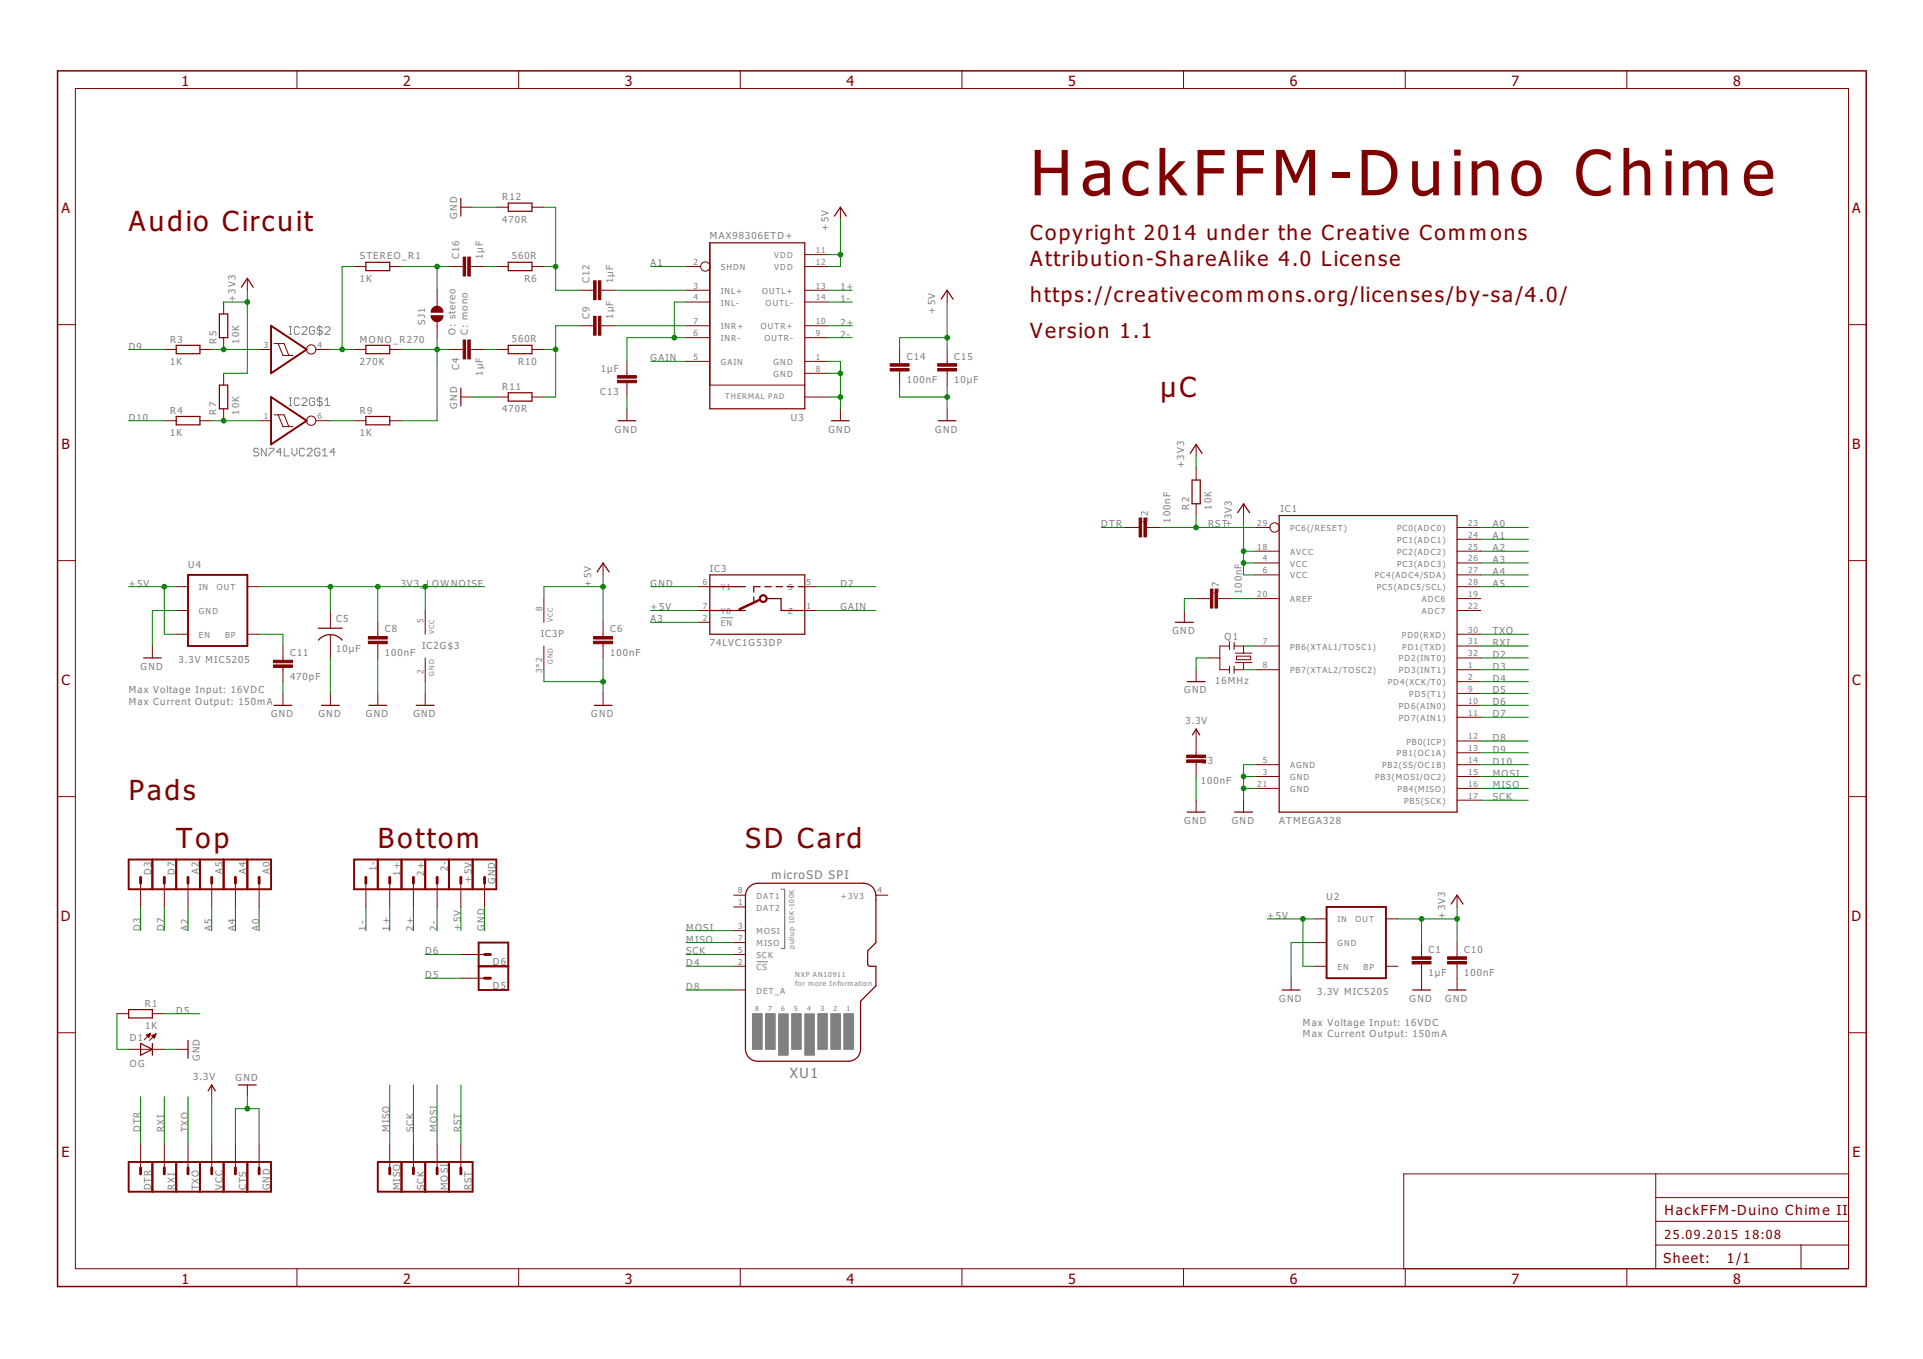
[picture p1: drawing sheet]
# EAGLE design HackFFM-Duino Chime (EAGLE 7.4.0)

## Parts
1+  M01M01_SMD_EDGE_SHORT  [M01_SMD_EDGE_SHORT]
1-  M01M01_SMD_EDGE_SHORT  [M01_SMD_EDGE_SHORT]
2+  M01M01_SMD_EDGE_SHORT  [M01_SMD_EDGE_SHORT]
2-  M01M01_SMD_EDGE_SHORT  [M01_SMD_EDGE_SHORT]
+5V  M01M01_SMD_EDGE_SHORT  [M01_SMD_EDGE_SHORT]
A0  M01M01_SMD_EDGE_SHORT  [M01_SMD_EDGE_SHORT]
A2  M01M01_SMD_EDGE_SHORT  [M01_SMD_EDGE_SHORT]
A4  M01M01_SMD_EDGE_SHORT  [M01_SMD_EDGE_SHORT]
A5  M01M01_SMD_EDGE_SHORT  [M01_SMD_EDGE_SHORT]
C1  1µF  C-EUC0402  [C0402]
C2  100nF  C-EUC0402  [C0402]
C3  100nF  C-EUC0402  [C0402]
C4  1µF  C-EUC0402  [C0402]
C5  10µF  CAP-TANA-P  [TAN-A]
C6  100nF  C-EUC0402  [C0402]
C7  100nF  C-EUC0402  [C0402]
C8  100nF  C-EUC0402  [C0402]
C9  1µF  C-EUC0402  [C0402]
C10  100nF  C-EUC0402  [C0402]
C11  470pF  C-EUC0402  [C0402]
C12  1µF  C-EUC0402  [C0402]
C13  1µF  C-EUC0402  [C0402]
C14  100nF  C-EUC0402  [C0402]
C15  10µF  C-EUC0805  [C0805]
C16  1µF  C-EUC0402  [C0402]
CTS  M01M01_SMD_EDGE_XS  [M01_SMD_EDGE_XS]
D1  OG  LED0603  [LED-0603]
D3  M01M01_SMD_EDGE_SHORT  [M01_SMD_EDGE_SHORT]
D5  M01M01_SMD_EDGE_SHORT  [M01_SMD_EDGE_SHORT]
D6  M01M01_SMD_EDGE_SHORT  [M01_SMD_EDGE_SHORT]
D7  M01M01_SMD_EDGE_SHORT  [M01_SMD_EDGE_SHORT]
DTR  M01M01_SMD_EDGE_XS  [M01_SMD_EDGE_XS]
GND  M01M01_SMD_EDGE_SHORT  [M01_SMD_EDGE_SHORT]
GND_  M01M01_SMD_EDGE_XS  [M01_SMD_EDGE_XS]
IC1  ATMEGA328  ATMEGA168  [TQFP32-08]
IC2  SN74LVC2G14  [DCK_(R-PDSO-G6)]
IC3  74LVC1G53DP  [SOT-505-2]
MISO  M01M01_SMD_EDGE_XS  [M01_SMD_EDGE_XS]
MONO_R270  270K  R-EU_R0805  [R0805_NOCREAM]
MOSI  M01M01_SMD_EDGE_XS  [M01_SMD_EDGE_XS]
Q1  16MHz  RESONATORSMD  [RESONATOR-SMD]
R1  1K  R-EU_R0402  [R0402]
R2  10K  R-EU_R0402  [R0402]
R3  1K  R-EU_R0402  [R0402]
R4  1K  R-EU_R0402  [R0402]
R5  10K  R-EU_R0402  [R0402]
R6  560R  R-EU_R0402  [R0402]
R7  10K  R-EU_R0402  [R0402]
R9  1K  R-EU_R0402  [R0402]
R10  560R  R-EU_R0402  [R0402]
R11  470R  R-EU_R0402  [R0402]
R12  470R  R-EU_R0402  [R0402]
RST  M01M01_SMD_EDGE_XS  [M01_SMD_EDGE_XS]
RXI  M01M01_SMD_EDGE_XS  [M01_SMD_EDGE_XS]
SCK  M01M01_SMD_EDGE_XS  [M01_SMD_EDGE_XS]
SJ1  SOLDERJUMPERNO  [SJ_2S-NO]
STEREO_R1  1K  R-EU_R0805  [R0805_NOCREAM]
TXO  M01M01_SMD_EDGE_XS  [M01_SMD_EDGE_XS]
U2  3.3V MIC5205  V_REG_LDOSMD  [SOT23-5]
U3  MAX98306ETD+  [14-TDFN]
U4  3.3V MIC5205  V_REG_LDOSMD  [SOT23-5]
VCC  M01M01_SMD_EDGE_XS  [M01_SMD_EDGE_XS]
XU1  MICROSD_DETMOLEX104031  [MICROSD_MOLEX_104031]

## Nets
1+: 1+.P$1 U3.13(OUTL+)
1-: 1-.P$1 U3.14(OUTL-)
2+: 2+.P$1 U3.10(OUTR+)
2-: 2-.P$1 U3.9(OUTR-)
3V3_LOWNOISE: C5.1 C8.1 IC2.5(VCC) U4.5(OUT)
+3V3: C1.1 C3.2 C10.1 IC1.4(VCC) IC1.6(VCC) IC1.18(AVCC) R2.2 R5.2 R7.2 U2.5(OUT) VCC.P$1 ; supply symbol labelled 3.3V
+5V [vcc]: +5V.P$1 C6.1 C14.1 C15.1 IC3.7(Y0) IC3.8(VCC) U2.1(IN) U2.3(EN) U3.11(VDD) U3.12(VDD) U4.1(IN) U4.3(EN)
A0: A0.P$1 IC1.23(PC0(ADC0))
A1: IC1.24(PC1(ADC1)) U3.2(SHDN)
A2: A2.P$1 IC1.25(PC2(ADC2))
A3: IC1.26(PC3(ADC3)) IC3.2(!EN)
A4: A4.P$1 IC1.27(PC4(ADC4/SDA))
A5: A5.P$1 IC1.28(PC5(ADC5/SCL))
D2: IC1.32(PD2(INT0)) IC3.5(S)
D3: D3.P$1 IC1.1(PD3(INT1))
D4: IC1.2(PD4(XCK/T0)) XU1.2(!CS)
D5: D5.P$1 IC1.9(PD5(T1)) R1.1
D6: D6.P$1 IC1.10(PD6(AIN0))
D7: D7.P$1 IC1.11(PD7(AIN1))
D8: IC1.12(PB0(ICP)) XU1.DET_A
D9: IC1.13(PB1(OC1A)) R3.1
D10: IC1.14(PB2(SS/OC1B)) R4.1
DTR: C2.2 DTR.P$1
GAIN: IC3.1(Z) U3.5(GAIN)
GND [vcc]: C1.2 C3.1 C5.2 C6.2 C7.2 C8.2 C10.2 C11.2 C13.1 C14.2 C15.2 CTS.P$1 D1.C GND.P$1 GND_.P$1 IC1.3(GND) IC1.5(AGND) IC1.21(GND) IC2.2(GND) IC3.3(GND) IC3.4(GND) IC3.6(Y1) Q1.2 R11.1 R12.1 U2.2(GND) U3.1(GND) U3.8(GND) U3.15(GND) U4.2(GND)
MISO: IC1.16(PB4(MISO)) MISO.P$1 XU1.7(MISO)
MOSI: IC1.15(PB3(MOSI/OC2)) MOSI.P$1 XU1.3(MOSI)
N$1: IC1.8(PB7(XTAL2/TOSC2)) Q1.1
N$2: IC1.7(PB6(XTAL1/TOSC1)) Q1.3
N$3: D1.A R1.2
N$4: C16.2 R6.2
N$5: IC2.1(I) R4.2 R7.1
N$6: C11.1 U4.4(BP)
N$7: C12.1 R6.1 R12.2
N$8: IC2.3(I) R3.2 R5.1
N$9: IC2.6(O) R9.1
N$10: IC2.4(O) MONO_R270.1 STEREO_R1.1
N$12: C4.2 R10.2
N$13: C9.1 R10.1 R11.2
N$14: C9.2 U3.7(INR+)
N$15: C4.1 MONO_R270.2 R9.2 SJ1.1
N$17: C16.1 SJ1.2 STEREO_R1.2
N$20: C7.1 IC1.20(AREF)
N$22: C13.2 U3.4(INL-) U3.6(INR-)
N$23: C12.2 U3.3(INL+)
RST: C2.1 IC1.29(PC6(/RESET)) R2.1 RST.P$1
RXI: IC1.31(PD1(TXD)) RXI.P$1
SCK: IC1.17(PB5(SCK)) SCK.P$1 XU1.5(SCK)
TXO: IC1.30(PD0(RXD)) TXO.P$1
Unconnected: IC1.19(ADC6) IC1.22(ADC7) U2.4(BP) XU1.1(DAT2) XU1.8(DAT1)

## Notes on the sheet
- HackFFM-Duino Chime
- Audio Circuit
- Copyright 2014 under the Creative Commons
  Attribution-ShareAlike 4.0 License
- https://creativecommons.org/licenses/by-sa/4.0/
- O: stereo
  C: mono
- Version 1.1
- µC
- Max Voltage Input: 16VDC
- Max Current Output: 150mA
- Pads
- Top | Bottom | SD Card
- Max Voltage Input: 16VDC
- Max Current Output: 150mA

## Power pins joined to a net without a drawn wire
+3V3: XU1.4(+3V3)
GND: XU1.6(GND) XU1.DET_B(GND) XU1.G1(GND) XU1.G2(GND) XU1.G3(GND) XU1.G4(GND)
